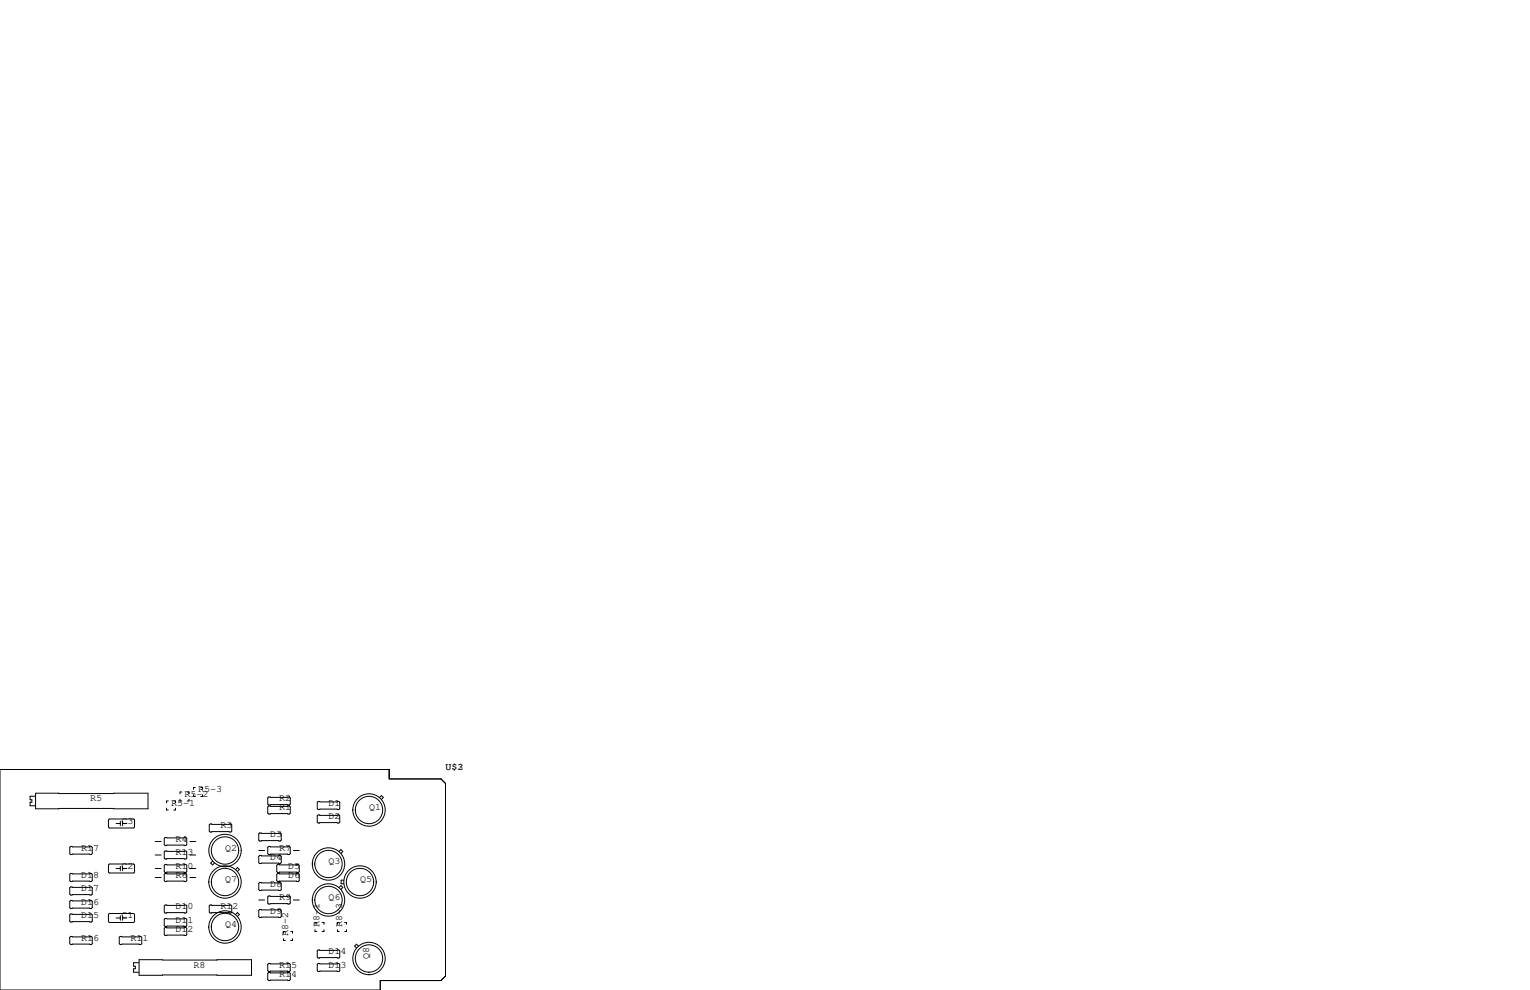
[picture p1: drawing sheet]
<svg xmlns="http://www.w3.org/2000/svg" width="432mm" height="279mm" viewBox="0 0 432 279" stroke-linecap="round" stroke-linejoin="round" font-family="sans-serif">
<g fill="none" stroke="#000" stroke-width=".28">
<path d="M0 217.2h109.9v2.6h14.6l1.2 1.3v54.4l-1.2 1.2h-17.2v2.7h-107.3zM9.9 224.7h-1.4v1h.5v.7h-.5v1h1.4M10 223.9h31.8v4.4h-31.8zM19.9 238.9h5.9l.2 .2v1.8l-.2 .3h-5.9l-.2-.3v-1.8zM30.9 231.1h6.8l.3 .3v2l-.3 .3h-6.8l-.3-.3v-2zM32.8 232.4h1.2M34 231.8v1.2M34.6 231.8v1.2M34.6 232.4h1.2M43.8 237.5h1.7M46.6 236.3h5.9l.2 .3v1.8l-.2 .2h-5.9l-.2-.2v-1.8zM47 228.1v.5h.5"/>
<path d="M47.5 226.1h-.5v.5M49 226.1h.5v.5M49.5 228.1v.5h-.5M50.8 225.6v.5h.5M51.3 223.5h-.5v.5M52.8 223.5h.5v.5M53.3 225.6v.5h-.5M53.6 237.5h1.6M54.6 224.3v.5h.5M55.1 222.2h-.5v.6M56.6 222.2h.6v.6M57.2 224.3v.5h-.6"/>
<path d="M59.3 232.5h5.9l.2 .3v1.8l-.2 .2h-5.9l-.2-.2v-1.8zM73.3 235.1h5.8l.3 .2v1.8l-.3 .3h-5.8l-.3-.3v-1.8zM75.8 238.9h5.9l.2 .2v1.8l-.2 .3h-5.9l-.2-.3v-1.8zM75.8 224.9h5.9l.2 .3v1.7l-.2 .3h-5.9l-.2-.3v-1.7zM75.8 227.5h5.9l.2 .2v1.8l-.2 .2h-5.9l-.2-.2v-1.8zM89.8 226.2h5.8l.3 .2v1.8l-.3 .3h-5.8l-.3-.3v-1.8zM89.8 230h5.8l.3 .3v1.7l-.3 .3h-5.8l-.3-.3v-1.7zM107.1 225.1l.5-.6 .6 .6-.6 .5M19.9 250.3h5.9l.2 .3v1.7l-.2 .3h-5.9l-.2-.3v-1.7zM19.9 254.1h5.9l.2 .3v1.8l-.2 .2h-5.9l-.2-.2v-1.8zM19.9 246.5h5.9l.2 .3v1.7l-.2 .3h-5.9l-.2-.3v-1.7zM19.9 257.9h5.9l.2 .3v1.8l-.2 .2h-5.9l-.2-.2v-1.8z"/>
<path d="M30.6 258.1l.3-.3h6.8l.3 .3v2l-.3 .2h-6.8l-.3-.2zM30.9 243.8h6.8l.3 .3v2l-.3 .3h-6.8l-.3-.3v-2zM32.8 245.1h1.2M32.8 259.1h1.2M34 244.5v1.2M34 258.4v1.3M34.6 244.5v1.2M34.6 258.4v1.3M34.6 245.1h1.2M34.6 259.1h1.2M43.8 245.1h1.7M43.8 247.6h1.7"/>
<path d="M43.8 241.3h1.7M46.4 255.7l.2-.3h5.9l.2 .3v1.7l-.2 .3h-5.9l-.2-.3zM46.4 246.8l.2-.3h5.9l.2 .3v1.7l-.2 .3h-5.9l-.2-.3zM46.4 259.5l.2-.3h5.9l.2 .3v1.7l-.2 .3h-5.9l-.2-.3zM46.6 240.2h5.9l.2 .2v1.8l-.2 .2h-5.9l-.2-.2v-1.8zM46.6 244h5.9l.2 .2v1.8l-.2 .3h-5.9l-.2-.3v-1.8zM53.6 245.1h1.6M53.6 247.6h1.6M53.6 241.3h1.6M59.1 255.7l.2-.3h5.9l.2 .3v1.7l-.2 .3h-5.9l-.2-.3zM60 243l-.5 .6 .5 .5 .5-.5M66.5 258.1l.5-.5 .5 .5-.5 .5"/>
<path d="M66.5 245.4l.5-.5 .5 .5-.5 .5M73 249.3l.3-.3h5.8l.3 .3v1.8l-.3 .2h-5.8l-.3-.2zM73 240h1.7M73 254h1.7M73 256.9l.3-.2h5.8l.3 .2v1.8l-.3 .3h-5.8l-.3-.3zM73.3 241.4h5.8l.3 .3v1.8l-.3 .2h-5.8l-.3-.2v-1.8zM75.6 253.1l.2-.2h5.9l.2 .2v1.8l-.2 .2h-5.9l-.2-.2zM78.1 246.8l.3-.3h5.8l.3 .3v1.7l-.3 .3h-5.8l-.3-.3zM78.4 244h5.8l.3 .2v1.8l-.3 .3h-5.8l-.3-.3v-1.8zM82.8 240h1.7M82.8 254h1.7M95.7 240.3l.5-.5 .5 .5-.5 .5"/>
<path d="M95.7 250.5l.5-.6 .5 .6-.5 .5M97 248.4h-.7v1h.7M19.9 264.3h5.9l.2 .2v1.8l-.2 .3h-5.9l-.2-.3v-1.8zM33.9 264.3h5.9l.2 .2v1.8l-.2 .3h-5.9l-.2-.3v-1.8zM39.2 271.7h-1.5v1h.5v.7h-.5v1h1.5M39.3 270.8h31.7v4.5h-31.7zM46.4 262l.2-.3h5.9l.2 .3v1.8l-.2 .2h-5.9l-.2-.2zM75.6 274.7l.2-.3h5.9l.2 .3v1.8l-.2 .2h-5.9l-.2-.2zM75.6 272.2l.2-.3h5.9l.2 .3v1.7l-.2 .3h-5.9l-.2-.3zM80 264.9v.5h.5M80.5 262.9h-.5v.5M82 262.9h.6v.5"/>
<path d="M82.6 264.9v.5h-.6M88.9 262.4v.5h.5M89.4 260.3h-.5v.6M89.5 272.2l.3-.3h5.8l.3 .3v1.7l-.3 .3h-5.8l-.3-.3zM89.5 268.4l.3-.3h5.8l.3 .3v1.7l-.3 .3h-5.8l-.3-.3zM90.9 260.3h.5v.6M91.4 262.4v.5h-.5M95.3 262.4v.5h.5M95.8 260.3h-.5v.6M97.3 260.3h.5v.6M97.8 262.4v.5h-.5M101.1 267l-.5-.5-.5 .5 .5 .5"/>
<circle cx="104.1" cy="228.6" r="4.6"/>
<circle cx="104.1" cy="228.6" r="3.9"/>
<circle cx="63.5" cy="240" r="4.6"/>
<circle cx="63.5" cy="240" r="3.9"/>
<circle cx="63.5" cy="248.9" r="3.9"/>
<circle cx="63.5" cy="248.9" r="4.6"/>
<circle cx="92.7" cy="243.8" r="3.9"/>
<circle cx="92.7" cy="243.8" r="4.6"/>
<circle cx="92.7" cy="254" r="3.9"/>
<circle cx="92.7" cy="254" r="4.6"/>
<circle cx="101.6" cy="248.9" r="4.6"/>
<circle cx="101.6" cy="248.9" r="3.9"/>
<circle cx="63.5" cy="261.6" r="3.9"/>
<circle cx="63.5" cy="261.6" r="4.6"/>
<circle cx="104.1" cy="270.5" r="4.6"/>
<circle cx="104.1" cy="270.5" r="3.9"/>
</g>
<g font-size="2.8">
<text x="125.7" y="217.2">U$3</text>
<text x="125.7" y="217.2">U$2</text>
<text x="25.4" y="226.1">R5</text>
<text x="48.3" y="227.3">R5-1</text>
<text x="52.1" y="224.8">R5-2</text>
<text x="55.9" y="223.5">R5-3</text>
<text x="78.7" y="226.1">R2</text>
<text x="92.7" y="227.3">D1</text>
<text x="34.3" y="232.4">C3</text>
<text x="62.2" y="233.7">R3</text>
<text x="78.7" y="228.6">R1</text>
<text x="92.7" y="231.1">D2</text>
<text x="104.1" y="228.6">Q1</text>
<text x="49.5" y="237.5">R4</text>
<text x="76.2" y="236.2">D3</text>
<text x="22.9" y="240">R17</text>
<text x="34.3" y="245.1">C2</text>
<text x="49.5" y="245.1">R10</text>
<text x="49.5" y="241.3">R13</text>
<text x="63.5" y="240">Q2</text>
<text x="76.2" y="242.6">D4</text>
<text x="78.7" y="240">R7</text>
<text x="81.3" y="245.1">D5</text>
<text x="92.7" y="243.8">Q3</text>
<text x="22.9" y="251.5">D17</text>
<text x="22.9" y="247.6">D18</text>
<text x="49.5" y="247.6">R6</text>
<text x="63.5" y="248.9">Q7</text>
<text x="76.2" y="250.2">D8</text>
<text x="81.3" y="247.6">D6</text>
<text x="101.6" y="248.9">Q5</text>
<text x="22.9" y="255.3">D16</text>
<text x="49.5" y="256.5">D10</text>
<text x="62.2" y="256.5">R12</text>
<text x="76.2" y="257.8">D9</text>
<text x="78.7" y="254">R9</text>
<text x="92.7" y="254">Q6</text>
<text x="22.9" y="259.1">D15</text>
<text x="34.3" y="259.1">C1</text>
<text x="49.5" y="260.3">D11</text>
<text x="49.5" y="262.9">D12</text>
<text x="63.5" y="261.6">Q4</text>
<text x="90.2" y="261.6" transform="rotate(-90 90.2 261.6)">R8-1</text>
<text x="96.5" y="261.6" transform="rotate(-90 96.5 261.6)">R8-3</text>
<text x="22.9" y="265.4">R16</text>
<text x="36.8" y="265.4">R11</text>
<text x="81.3" y="264.2" transform="rotate(-90 81.3 264.2)">R8-2</text>
<text x="92.7" y="269.2">D14</text>
<text x="54.6" y="273">R8</text>
<text x="78.7" y="275.6">R14</text>
<text x="78.7" y="273">R15</text>
<text x="92.7" y="273">D13</text>
<text x="104.1" y="270.5" transform="rotate(-90 104.1 270.5)">Q8</text>
</g>
</svg>
